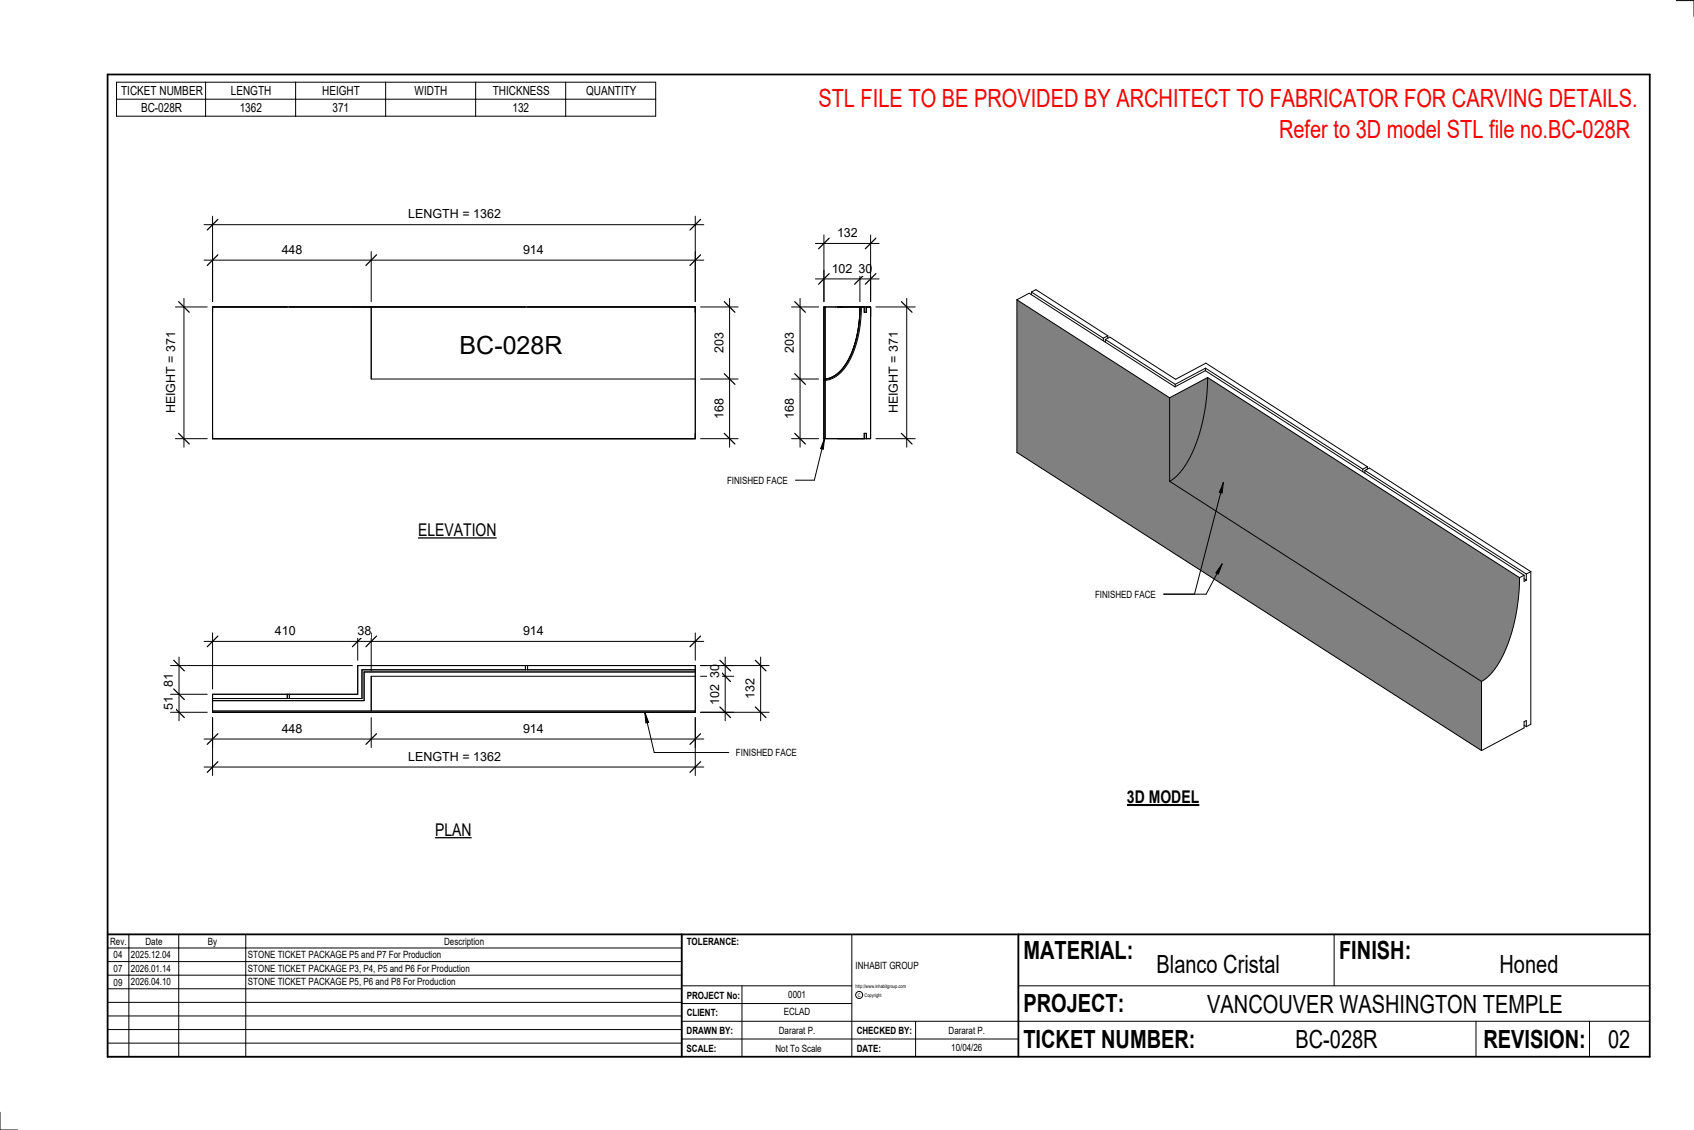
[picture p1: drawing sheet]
<svg xmlns="http://www.w3.org/2000/svg" width="914mm" height="610mm" viewBox="0 0 914 610" stroke-linecap="round" stroke-linejoin="round" font-family="sans-serif">
<g fill="#7c7c7c">
<path d="M464 166h1a53 53 0 0 1-11 35 13 13 0 0 1-9 4v-1a18 18 0 0 0 14-12 64 64 0 0 0 5-26z"/>
<path d="M445 205v32h1v-32zM445 166v38h1v-38z"/>
</g>
<path d="M115 166h260v71h-260zM200 166v38zM375 166v38h-175M445 166h25v71h-25zM446 166v38a18 18 0 0 0 13-12l4-12M465 166a53 53 0 0 1-11 35 13 13 0 0 1-9 4M467 166v2h1v-2M463 180l1-14a52 52 0 0 1-11 35 12 12 0 0 1-8 3M446 205v32M467 237v-3h1v3" fill="none" stroke="#000" stroke-width=".54"/>
<path d="M115 383h260v1h-260z" fill="#7c7c7c"/>
<path d="M284 359v2M285 359v2M115 375h78v-16h182v25h-260zM155 375v2M156 375v2M200 365h175v19M200 365v18zM375 361h-180v16h-80M375 362h-178v16h-82M115 383h260" fill="none" stroke="#000" stroke-width=".54"/>
<g fill="#808080">
<path d="M652 204l168 108a89 89 0 0 1-14 50l-3 3-3 3-169-108a42 42 0 0 0 16-25 107 107 0 0 0 5-31z"/>
<path d="M549 162l82 53v45l169 108v37l-251-161z"/>
<path d="M631 215l21-11a89 89 0 0 1-14 50l-3 3-4 3z"/>
</g>
<g fill="none" stroke="#000" stroke-width=".54">
<path d="M557 158l2-2 39 25M557 158l39 24M557 158v1M473 166h21M489 161v80M549 162l7-4 78 51 17-9 172 110M549 162l82 53M549 162v82l251 161M596 182v2M597 183l2-1 36 23 16-9 87 56M597 183l37 24M597 183v2"/>
<path d="M598 181l-2 1M598 181v1M651 199l-17 8M651 199l85 54M651 199v1M631 215v45M634 207v2M652 204a89 89 0 0 1-14 50l-3 3-4 3M652 204l168 108M652 204l-21 11M473 237h21M631 260l169 108"/>
<path d="M736 253v2M737 254l2-2 87 56M737 254l87 56M737 254v1M738 252l-2 1M738 252v1M820 312a89 89 0 0 1-14 50l-3 3-3 3M823 310v4l1-1M823 310l-3 2M823 312l1 1M824 310v3M826 308v83l-2 1"/>
<path d="M826 308l-2 2M800 368v37M823 391l1 1M824 392v-3h-1v4l-23 12"/>
</g>
<path d="M487 163l5 5M487 234l5 6" fill="none" stroke="#000" stroke-width=".67"/>
<path d="M479 179h7v44h-7z" fill="#fff"/>
<path d="M440 150h35M445 146v17M464 146v17M470 146v17" fill="none" stroke="#000" stroke-width=".54"/>
<path d="M448 148l-6 5M467 148l-6 5M473 148l-6 5" fill="none" stroke="#000" stroke-width=".67"/>
<g fill="#fff">
<path d="M463 141h8v8h-8z"/>
<path d="M449 141h11v8h-11z"/>
</g>
<path d="M440 131h35M445 127v36M470 127v36" fill="none" stroke="#000" stroke-width=".54"/>
<path d="M448 128l-6 6M473 128l-6 6" fill="none" stroke="#000" stroke-width=".67"/>
<path d="M452 122h11v8h-11z" fill="#fff"/>
<path d="M427 166h15M432 161v80M427 204h15M427 237h15" fill="none" stroke="#000" stroke-width=".54"/>
<path d="M429 163l6 5M429 202l6 5M429 234l6 6" fill="none" stroke="#000" stroke-width=".67"/>
<g fill="#fff">
<path d="M422 180h8v11h-8z"/>
<path d="M422 215h8v11h-8z"/>
<path d="M248 179h56v15h-56z"/>
</g>
<path d="M115 136v27M200 136v27M375 136v27M110 140h270" fill="none" stroke="#000" stroke-width=".54"/>
<path d="M118 137l-6 6M203 137l-5 6M378 137l-6 6" fill="none" stroke="#000" stroke-width=".67"/>
<g fill="#fff">
<path d="M152 131h11v8h-11z"/>
<path d="M282 131h11v8h-11z"/>
</g>
<path d="M115 117v46M375 117v46M110 121h270" fill="none" stroke="#000" stroke-width=".54"/>
<path d="M118 118l-6 6M378 118l-6 6" fill="none" stroke="#000" stroke-width=".67"/>
<path d="M220 112h50v7h-50z" fill="#fff"/>
<path d="M378 166h20M394 161v80M378 204h20M378 237h20" fill="none" stroke="#000" stroke-width=".54"/>
<path d="M391 163l6 5M391 202l6 5M391 234l6 6" fill="none" stroke="#000" stroke-width=".67"/>
<g fill="#fff">
<path d="M384 180h8v11h-8z"/>
<path d="M384 215h8v11h-8z"/>
</g>
<path d="M95 166h17M99 161v80M95 237h17" fill="none" stroke="#000" stroke-width=".54"/>
<path d="M96 163l6 5M96 234l6 6" fill="none" stroke="#000" stroke-width=".67"/>
<path d="M88 179h8v44h-8z" fill="#fff"/>
<path d="M110 346h270M115 341v31M193 341v15M200 341v21M375 341v15" fill="none" stroke="#000" stroke-width=".54"/>
<path d="M118 343l-6 6M196 343l-6 6M203 343l-5 6M378 343l-6 6" fill="none" stroke="#000" stroke-width=".67"/>
<g fill="#fff">
<path d="M148 337h11v7h-11z"/>
<path d="M193 337h7v7h-7z"/>
<path d="M282 337h11v7h-11z"/>
</g>
<path d="M115 387v31M375 387v31M110 414h270" fill="none" stroke="#000" stroke-width=".54"/>
<path d="M118 411l-6 6M378 411l-6 6" fill="none" stroke="#000" stroke-width=".67"/>
<path d="M220 404h50v8h-50z" fill="#fff"/>
<path d="M110 399h270M115 387v16M200 387v16M375 387v16" fill="none" stroke="#000" stroke-width=".54"/>
<path d="M118 396l-6 6M203 396l-5 6M378 396l-6 6" fill="none" stroke="#000" stroke-width=".67"/>
<g fill="#fff">
<path d="M152 389h11v8h-11z"/>
<path d="M282 389h11v8h-11z"/>
</g>
<path d="M92 359h98M97 354v35M92 375h20M92 384h20" fill="none" stroke="#000" stroke-width=".54"/>
<path d="M94 356l6 6M94 372l6 5M94 381l6 6" fill="none" stroke="#000" stroke-width=".67"/>
<g fill="#fff">
<path d="M87 376h8v7h-8z"/>
<path d="M87 363h8v7h-8z"/>
</g>
<path d="M378 359h18M391 354v35M378 365h18M378 384h18" fill="none" stroke="#000" stroke-width=".54"/>
<path d="M389 356l5 6M389 362l5 6M389 381l5 6" fill="none" stroke="#000" stroke-width=".67"/>
<g fill="#fff">
<path d="M382 369h8v11h-8z"/>
<path d="M382 358h8v8h-8z"/>
</g>
<path d="M378 359h37M411 354v35M378 384h37" fill="none" stroke="#000" stroke-width=".54"/>
<path d="M408 356l5 6M408 381l5 6" fill="none" stroke="#000" stroke-width=".67"/>
<path d="M401 366h8v11h-8z" fill="#fff"/>
<g fill="none" stroke="#000" stroke-width=".54">
<path d="M905 0h9v9M460 504v66M720 504v28M891 504h-341v37M368 532h92M401 532v38M550 532h341M368 551h523M368 541h92M494 551v19M797 551v19M858 551v19"/>
<path d="M368 561h182M0 600v10h10"/>
<circle cx="464" cy="537" r="1.9"/>
</g>
<path d="M58 40h833v530h-833zM58 504h833M368 504v66M550 504v66" fill="none" stroke="#000" stroke-width=".96"/>
<g fill="#fff">
<path d="M652 534h192v15h-192z"/>
<path d="M513 562h17v6h-17z"/>
<path d="M425 533h10v6h-10z"/>
<path d="M423 543h15v6h-15z"/>
<path d="M420 553h20v6h-20z"/>
<path d="M624 513h68v15h-68z"/>
<path d="M809 513h33v15h-33z"/>
<path d="M512 553h20v6h-20z"/>
<path d="M699 553h45v15h-45z"/>
<path d="M442 45h443v16h-443z"/>
<path d="M868 553h12v15h-12z"/>
<path d="M61 512h5v6h-5z"/>
<path d="M61 520h5v6h-5z"/>
<path d="M61 527h5v6h-5z"/>
<path d="M226 281h42v10h-42z"/>
</g>
<path d="M226 290h42" fill="none" stroke="#000" stroke-width=".69" stroke-linecap="butt"/>
<path d="M235 442h20v11h-20z" fill="#fff"/>
<path d="M235 452h20" fill="none" stroke="#000" stroke-width=".69" stroke-linecap="butt"/>
<path d="M608 424h40v12h-40z" fill="#fff"/>
<path d="M608 434h39" fill="none" stroke="#000" stroke-width="1.1" stroke-linecap="butt"/>
<path d="M690 62h192v15h-192z" fill="#fff"/>
<g fill="none" stroke="#000" stroke-width=".54">
<path d="M63 44h291v19h-291zM63 54h291M111 44v19M160 44v19M208 44v19M257 44v19M305 44v19M445 237l-1 5h-1zM445 237l-5 22h-10M660 260v6h-2zM660 260l-15 61M660 304l-2 6-2-1z"/>
<path d="M660 304l-9 17h-23M348 384l2 6h-1zM348 384l5 22h40M58 504h310v66h-310zM58 519h310M58 511h310M70 504v66M96 504v66M133 504v66M58 533h310M58 526h310M58 555h310"/>
<path d="M58 548h310M58 541h310M58 563h310"/>
</g>
<path d="M445 237l-1 5h-1zM660 260v6h-2zM660 304l-2 6-2-1zM348 384l2 6h-1z" fill="#000"/>
<g font-size="13.5" fill="#f00">
<text x="442" y="58">STL FILE TO BE PROVIDED BY ARCHITECT TO FABRICATOR FOR CARVING DETAILS.</text>
<text x="690" y="75">Refer to 3D model STL file no.BC-028R</text>
</g>
<g font-size="13.5">
<text x="248" y="191">BC-028R</text>
<text x="552" y="517">MATERIAL:</text>
<text x="723" y="517">FINISH:</text>
<text x="624" y="525">Blanco Cristal</text>
<text x="809" y="525">Honed</text>
<text x="552" y="546">PROJECT:</text>
<text x="652" y="546">VANCOUVER WASHINGTON TEMPLE</text>
<text x="552" y="565">TICKET NUMBER:</text>
<text x="699" y="565">BC-028R</text>
<text x="801" y="565">REVISION:</text>
<text x="868" y="565">02</text>
</g>
<g font-size="9.4">
<text x="226" y="289">ELEVATION</text>
<text x="608" y="433">3D MODEL</text>
<text x="235" y="451">PLAN</text>
</g>
<g font-size="6.7">
<text x="65" y="51">TICKET NUMBER</text>
<text x="125" y="51">LENGTH</text>
<text x="174" y="51">HEIGHT</text>
<text x="224" y="51">WIDTH</text>
<text x="266" y="51">THICKNESS</text>
<text x="316" y="51">QUANTITY</text>
<text x="76" y="60">BC-028R</text>
<text x="129" y="60">1362</text>
<text x="179" y="60">371</text>
<text x="277" y="60">132</text>
<text x="220" y="118">LENGTH = 1362</text>
<text x="452" y="128">132</text>
<text x="152" y="137">448</text>
<text x="282" y="137">914</text>
<text x="449" y="147">102</text>
<text x="463" y="147">30</text>
<text x="390" y="191" transform="rotate(-90 390 191)">203</text>
<text x="429" y="191" transform="rotate(-90 429 191)">203</text>
<text x="95" y="223" transform="rotate(-90 95 223)">HEIGHT = 371</text>
<text x="390" y="226" transform="rotate(-90 390 226)">168</text>
<text x="429" y="226" transform="rotate(-90 429 226)">168</text>
<text x="485" y="223" transform="rotate(-90 485 223)">HEIGHT = 371</text>
<text x="148" y="343">410</text>
<text x="193" y="343">38</text>
<text x="282" y="343">914</text>
<text x="388" y="366" transform="rotate(-90 388 366)">30</text>
<text x="93" y="370" transform="rotate(-90 93 370)">81</text>
<text x="407" y="377" transform="rotate(-90 407 377)">132</text>
<text x="93" y="383" transform="rotate(-90 93 383)">51</text>
<text x="388" y="380" transform="rotate(-90 388 380)">102</text>
<text x="152" y="395">448</text>
<text x="282" y="395">914</text>
<text x="220" y="410">LENGTH = 1362</text>
</g>
<g font-size="5.4">
<text x="392" y="261">FINISHED FACE</text>
<text x="591" y="322">FINISHED FACE</text>
<text x="397" y="408">FINISHED FACE</text>
<text x="59" y="510">Rev.</text>
<text x="79" y="510">Date</text>
<text x="112" y="510">By</text>
<text x="240" y="510">Description</text>
<text x="371" y="510">TOLERANCE:</text>
<text x="61" y="517">04</text>
<text x="71" y="517">2025.12.04</text>
<text x="134" y="517">STONE TICKET PACKAGE P5 and P7 For Production</text>
<text x="61" y="525">07</text>
<text x="71" y="524">2026.01.14</text>
<text x="134" y="524">STONE TICKET PACKAGE P3, P4, P5 and P6 For Production</text>
<text x="462" y="523">INHABIT GROUP</text>
<text x="61" y="532">09</text>
<text x="71" y="532">2026.04.10</text>
<text x="134" y="532">STONE TICKET PACKAGE P5, P6 and P8 For Production</text>
<text x="371" y="539">PROJECT No:</text>
<text x="425" y="538">0001</text>
<text x="371" y="548">CLIENT:</text>
<text x="423" y="548">ECLAD</text>
<text x="371" y="558">DRAWN BY:</text>
<text x="420" y="558">Dararat P.</text>
<text x="462" y="558">CHECKED BY:</text>
<text x="512" y="558">Dararat P.</text>
<text x="371" y="567">SCALE:</text>
<text x="419" y="567">Not To Scale</text>
<text x="462" y="567">DATE:</text>
<text x="513" y="567">10/04/26</text>
</g>
<g font-size="2.7">
<text x="462" y="533">http://www.inhabitgroup.com</text>
<text x="463" y="538">C</text>
<text x="467" y="538">Copyright</text>
</g>
</svg>
